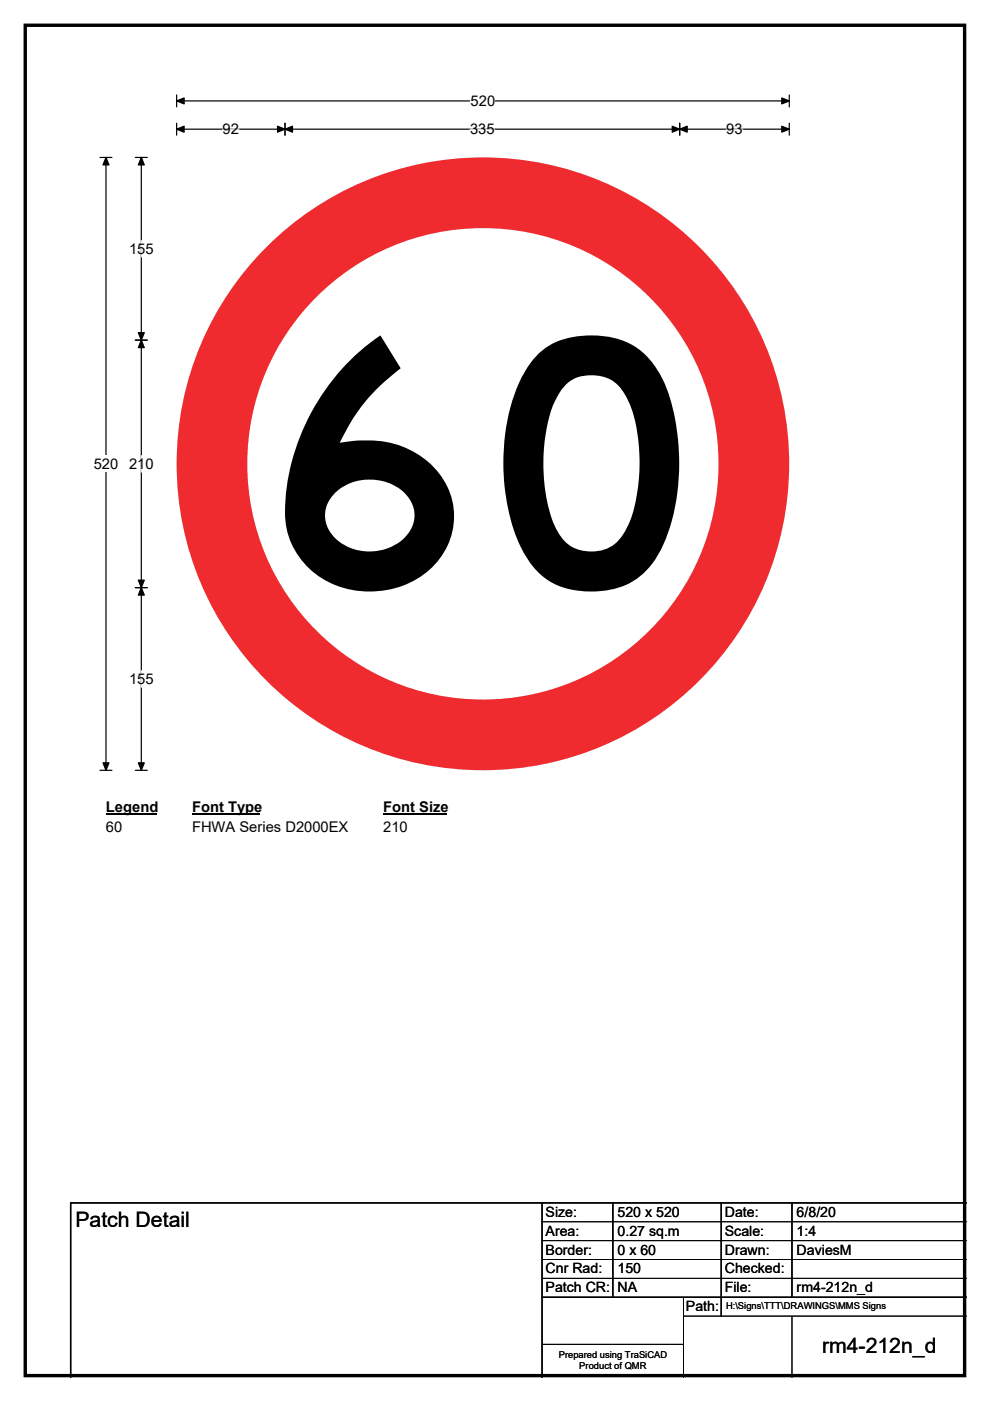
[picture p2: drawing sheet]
<svg xmlns="http://www.w3.org/2000/svg" width="210mm" height="297mm" viewBox="0 0 210 297" stroke-linecap="round" stroke-linejoin="round" font-family="sans-serif">
<path d="M5.4 5.4h199.2v286.3h-199.2z" fill="none" stroke="#000" stroke-width=".72"/>
<path d="M37.5 21.4h129.9M37.5 20.1v2.6M167.4 20.1v2.6" fill="none" stroke="#000" stroke-width=".25"/>
<path d="M37.5 21.4l1.6-.6v1.2zM165.8 20.8l1.6 .6-1.6 .6z" fill="#000" stroke="#000" stroke-width=".25"/>
<path d="M99.8 19.7h5.2v3.5h-5.2z" fill="#fff"/>
<path d="M21.2 33.4h2.5M22.5 33.4v129.9M37.5 27.4h129.9M37.5 26.1v2.6M60.5 26.1v2.6M144.2 26.1v2.6M167.4 26.1v2.6M21.2 163.3h2.5" fill="none" stroke="#000" stroke-width=".25"/>
<path d="M22.5 33.4l.6 1.6h-1.3zM37.5 27.4l1.6-.6v1.2zM60.5 27.4l1.5-.6v1.2zM58.9 26.8l1.6 .6-1.6 .6zM142.6 26.8l1.6 .6-1.6 .6zM144.2 27.4l1.6-.6v1.2zM165.8 26.8l1.6 .6-1.6 .6zM21.8 161.7h1.3l-.6 1.6z" fill="#000" stroke="#000" stroke-width=".25"/>
<path d="M47.2 27.4h3.5M99.7 27.4h5.2M154.1 27.4h3.4" fill="none" stroke="#fff" stroke-width=".25"/>
<path d="M19.9 96.6h5.2v3.5h-5.2z" fill="#fff"/>
<path d="M28.7 33.4h2.5M30 33.4v129.9M28.7 72.1h2.5M28.7 124.6h2.5M28.7 163.3h2.5" fill="none" stroke="#000" stroke-width=".25"/>
<path d="M30 33.4l.6 1.6h-1.3zM30 72.1l.6 1.6h-1.3zM29.3 70.5h1.3l-.6 1.6zM29.3 123h1.3l-.6 1.6zM30 124.6l.6 1.6h-1.3zM29.3 161.7h1.3l-.6 1.6z" fill="#000" stroke="#000" stroke-width=".25"/>
<path d="M30 51v3.5M30 96.6v3.5M30 142.2v3.5" fill="none" stroke="#fff" stroke-width=".25"/>
<path d="M22.5 169.3h10.7v3.5h-10.7z" fill="#fff"/>
<path d="M22.5 172.6h10.7" fill="none" stroke="#000" stroke-width=".32"/>
<path d="M40.7 169.3h14.4v3.5h-14.4z" fill="#fff"/>
<path d="M40.7 172.6h14.4" fill="none" stroke="#000" stroke-width=".32"/>
<path d="M81.3 169.3h13.4v3.5h-13.4z" fill="#fff"/>
<path d="M81.3 172.6h13.4" fill="none" stroke="#000" stroke-width=".32"/>
<g fill="#fff">
<path d="M22.5 173.5h3.5v3.5h-3.5z"/>
<path d="M40.7 173.5h33.1v3.5h-33.1z"/>
<path d="M81.3 173.5h5.2v3.5h-5.2z"/>
</g>
<circle cx="102.4" cy="98.3" r="65" fill="#fff"/>
<circle cx="102.4" cy="98.3" r="57.5" fill="none" stroke="#ef2b2f" stroke-width="15"/>
<path d="M73.9 76.7a42.3 42.3 0 0 1 6.8-5.6l4.3 7a39.8 39.8 0 0 0-12.9 15.8l.4-.1a26.5 26.5 0 0 1 12.8 .8 16 16 0 0 1 10.9 16.5 16.7 16.7 0 0 1-15.4 14.2 17.8 17.8 0 0 1-19.8-12.4 30.1 30.1 0 0 1 .4-12.9 47.8 47.8 0 0 1 12.5-23.3zM70.9 104.7a6.6 6.6 0 0 0 1.2 10.3 10.7 10.7 0 0 0 14.8-2.3 6.5 6.5 0 0 0-2.2-9.1 11.1 11.1 0 0 0-13.8 1.1zM114.1 75.1a16 16 0 0 1 12.4-4 15.2 15.2 0 0 1 14.1 9.4 46.5 46.5 0 0 1 3 24.8 31.9 31.9 0 0 1-5.3 14.3 15 15 0 0 1-12.8 5.8 14.7 14.7 0 0 1-13.2-6.2 37.1 37.1 0 0 1-5.5-19.5 39.6 39.6 0 0 1 5-21.7zM120.1 81.5a19.6 19.6 0 0 0-4.5 11.2 36.8 36.8 0 0 0 2.3 19.3 7.9 7.9 0 0 0 9.2 4.8 8.4 8.4 0 0 0 6.2-5.7 37.9 37.9 0 0 0 .3-25.4 9.6 9.6 0 0 0-4.6-5.4 8.5 8.5 0 0 0-8.9 1.2z" fill="#000"/>
<path d="M115 255v37M130 255v20M153 255v24M168 255v20M205 255h-190v37M115 275h90" fill="none" stroke="#000" stroke-width=".3"/>
<path d="M115 259h90M115 263h90M115 267h90M115 271h90M145 279h60M145 275v17M168 279v13M115 285h30" fill="none" stroke="#000" stroke-width=".21"/>
<g font-size="4.5">
<text x="16" y="260.1">Patch Detail</text>
<text x="174.3" y="286.9">rm4-212n_d</text>
</g>
<g font-size="3.1">
<text x="99.8" y="22.5">520</text>
<text x="47.2" y="28.4">92</text>
<text x="99.7" y="28.4">335</text>
<text x="154.1" y="28.4">93</text>
<text x="27.4" y="53.8">155</text>
<text x="19.9" y="99.4">520</text>
<text x="27.4" y="99.4">210</text>
<text x="27.4" y="145">155</text>
<text x="22.5" y="172.1">Legend</text>
<text x="40.7" y="172.1">Font Type</text>
<text x="81.3" y="172.1">Font Size</text>
<text x="22.5" y="176.3">60</text>
<text x="40.7" y="176.3">FHWA Series D2000EX</text>
<text x="81.3" y="176.3">210</text>
</g>
<g font-size="3">
<text x="115.7" y="258">Size:</text>
<text x="131" y="258">520 x 520</text>
<text x="153.7" y="258">Date:</text>
<text x="169" y="258">6/8/20</text>
<text x="115.7" y="262">Area:</text>
<text x="131" y="262">0.27 sq.m</text>
<text x="153.7" y="262">Scale:</text>
<text x="169" y="262">1:4</text>
<text x="115.7" y="266">Border:</text>
<text x="115.7" y="270">Cnr Rad:</text>
<text x="131" y="266">0 x 60</text>
<text x="131" y="270">150</text>
<text x="153.7" y="266">Drawn:</text>
<text x="153.7" y="270">Checked:</text>
<text x="169" y="266">DaviesM</text>
<text x="115.7" y="274">Patch CR:</text>
<text x="131" y="274">NA</text>
<text x="153.7" y="274">File:</text>
<text x="169" y="274">rm4-212n_d</text>
<text x="145.5" y="278">Path:</text>
</g>
<g font-size="2">
<text x="154" y="277.6">H:\Signs\TTT\DRAWINGS\MMS Signs</text>
<text x="118.5" y="287.8">Prepared using TraSiCAD</text>
<text x="122.9" y="290.2">Product of QMR</text>
</g>
</svg>
